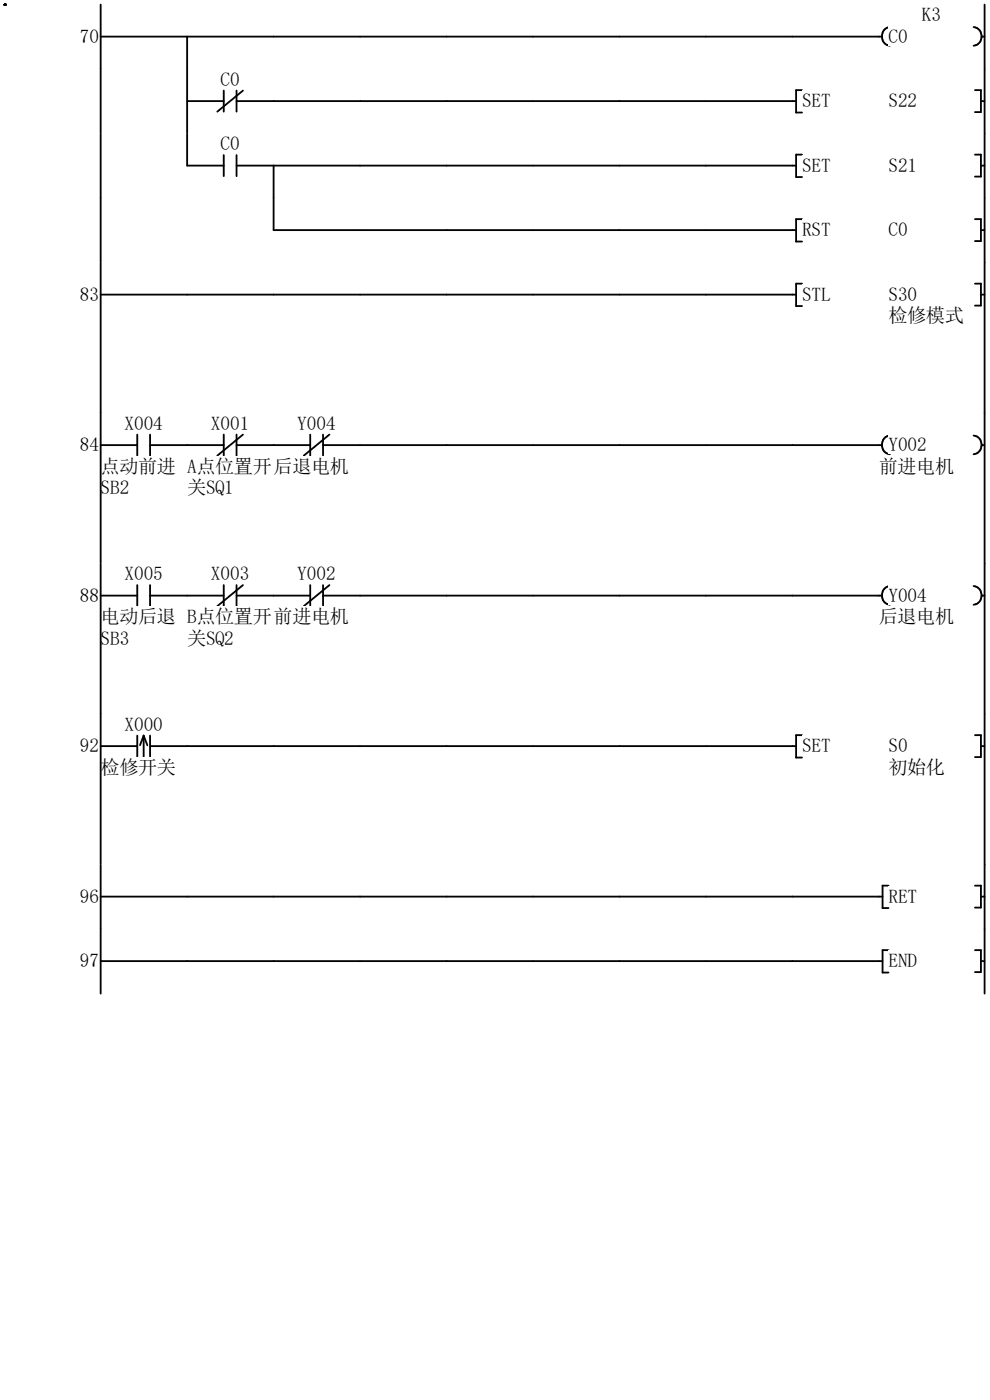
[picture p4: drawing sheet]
<svg xmlns="http://www.w3.org/2000/svg" width="210mm" height="297mm" viewBox="0 0 210 297" stroke-linecap="round" stroke-linejoin="round" font-family="sans-serif">
<path d="M21.4 7.8h165.7M21.4 1v13.7M39.7 7.8v6.9M188.8 5.7a2.02 2.02 0 0 0-1.7 2 2.02 2.02 0 0 0 1.7 2" fill="none" stroke="#070000" stroke-width=".39"/>
<g fill="#fff">
<path d="M195.6 1h4v4.1h-4z"/>
<path d="M188.5 5.5h4v4.2h-4z"/>
</g>
<path d="M206.5 5.7a2.01 2.01 0 0 1 1.8 2 2.01 2.01 0 0 1-1.8 2M208.2 7.8h.7M208.9 1v13.7" fill="none" stroke="#070000" stroke-width=".39"/>
<path d="M1 14.7h207.9v13.7h-207.9z" fill-rule="evenodd" fill="#fff"/>
<path d="M21.4 14.7v13.6" fill="none" stroke="#070000" stroke-width=".39"/>
<path d="M46.8 14.6h4v4.2h-4z" fill="#fff"/>
<path d="M39.7 14.7v13.6M47.5 19.2v4.5M50.2 19.2v4.5M51.5 19.2l-5.4 4.5M170.1 19.1h-1.2v4.8h1.2M39.7 21.4h7.8M50.2 21.4h118.7" fill="none" stroke="#070000" stroke-width=".39"/>
<g fill="#fff">
<path d="M170.1 19.2h6.2v4.1h-6.2z"/>
<path d="M188.5 19.2h6.1v4.1h-6.1z"/>
</g>
<path d="M206.8 19.1h1.3v4.7h-1.3M208.9 14.7v13.6M208.1 21.4h.8" fill="none" stroke="#070000" stroke-width=".39"/>
<path d="M1 28.4h207.9v13.6h-207.9z" fill-rule="evenodd" fill="#fff"/>
<path d="M21.4 28.3v13.7" fill="none" stroke="#070000" stroke-width=".39"/>
<path d="M46.8 28.4h4v4.1h-4z" fill="#fff"/>
<path d="M39.7 28.3v6.8h7.8M47.5 32.9v4.5M50.2 35.1h118.7M50.2 32.9v4.5M58 35.1v6.9M170.1 32.8h-1.2v4.8h1.2" fill="none" stroke="#070000" stroke-width=".39"/>
<g fill="#fff">
<path d="M170.1 32.9h6.2v4.1h-6.2z"/>
<path d="M188.5 32.9h6.1v4.1h-6.1z"/>
</g>
<path d="M206.8 32.8h1.3v4.7h-1.3M208.1 35.1h.8M208.9 28.3v13.7" fill="none" stroke="#070000" stroke-width=".39"/>
<path d="M1 42h207.9v13.7h-207.9z" fill-rule="evenodd" fill="#fff"/>
<path d="M21.4 42v13.7M58 42v6.8h110.9M170.1 46.5h-1.2v4.7h1.2" fill="none" stroke="#070000" stroke-width=".39"/>
<g fill="#fff">
<path d="M170.1 46.6h6.2v4.1h-6.2z"/>
<path d="M188.5 46.6h4.1v4.1h-4.1z"/>
</g>
<path d="M206.8 46.5h1.3v4.6h-1.3M208.1 48.8h.8M208.9 42v13.7" fill="none" stroke="#070000" stroke-width=".39"/>
<path d="M1 55.7h207.9v32h-207.9z" fill-rule="evenodd" fill="#fff"/>
<path d="M17 60.3h4v4.1h-4z" fill="#fff"/>
<path d="M21.4 55.7v31.9M21.4 62.5h147.5M170.1 60.2h-1.2v4.7h1.2" fill="none" stroke="#070000" stroke-width=".39"/>
<g fill="#fff">
<path d="M170.1 60.3h6.2v4.1h-6.2z"/>
<path d="M188.5 60.3h6.1v4.1h-6.1z"/>
<path d="M188.5 64.8h15.9v4.1h-15.9z"/>
</g>
<path d="M208.9 55.7v31.9M206.8 60.2h1.3v4.6h-1.3M208.1 62.5h.8" fill="none" stroke="#070000" stroke-width=".39"/>
<g fill="#fff">
<path d="M1 87.7h185.5v31.9h-185.5z" fill-rule="evenodd"/>
<path d="M186.5 87.7h22.4v31.9h-22.4zM17 92.2h4v4.1h-4z" fill-rule="evenodd"/>
</g>
<path d="M26.4 87.6h8.1v4.1h-8.1z" fill="#fff"/>
<path d="M21.4 94.4h7.7M29.1 92.2v4.5M31.8 94.4h7.9M31.8 92.2v4.5" fill="none" stroke="#070000" stroke-width=".39"/>
<g fill="#fff">
<path d="M21.3 96.8h16v4.1h-16z"/>
<path d="M21.3 101.3h6.2v4.1h-6.2z"/>
</g>
<path d="M21.4 87.6v32" fill="none" stroke="#070000" stroke-width=".39"/>
<path d="M44.7 87.6h8.2v4.1h-8.2z" fill="#fff"/>
<path d="M39.7 94.4h7.8M47.5 92.2v4.5M50.2 94.4h7.8M50.2 92.2v4.5M51.5 92.2l-5.4 4.5" fill="none" stroke="#070000" stroke-width=".39"/>
<g fill="#fff">
<path d="M39.7 96.8h17.9v4.1h-17.9z"/>
<path d="M39.7 101.3h9.9v4.1h-9.9z"/>
<path d="M63.1 87.6h8.1v4.1h-8.1z"/>
</g>
<path d="M58 94.4h7.8M65.8 92.2v4.5M68.5 94.4h7.9M68.5 92.2v4.5M69.9 92.2l-5.5 4.5" fill="none" stroke="#070000" stroke-width=".39"/>
<path d="M58 96.8h16v4.1h-16z" fill="#fff"/>
<path d="M76.4 94.4h110.7M188.8 92.4a2.02 2.02 0 0 0-1.7 2 2.02 2.02 0 0 0 1.7 2" fill="none" stroke="#070000" stroke-width=".39"/>
<path d="M188.5 92.2h8.1v4.1h-8.1z" fill="#fff"/>
<path d="M206.5 92.4a2.01 2.01 0 0 1 1.8 2 2.01 2.01 0 0 1-1.8 2M208.2 94.4h.7" fill="none" stroke="#070000" stroke-width=".39"/>
<path d="M186.4 96.8h16v4.1h-16z" fill="#fff"/>
<path d="M208.9 87.6v32" fill="none" stroke="#070000" stroke-width=".39"/>
<g fill="#fff">
<path d="M1 119.6h185.5v31.9h-185.5z" fill-rule="evenodd"/>
<path d="M186.5 119.6h22.4v31.9h-22.4zM17 124.2h4v4.1h-4z" fill-rule="evenodd"/>
</g>
<path d="M26.4 119.6h8.1v4.1h-8.1z" fill="#fff"/>
<path d="M21.4 126.4h7.7M29.1 124.1v4.5M31.8 126.4h7.9M31.8 124.1v4.5" fill="none" stroke="#070000" stroke-width=".39"/>
<g fill="#fff">
<path d="M21.3 128.7h16v4.1h-16z"/>
<path d="M21.3 133.3h6.2v4.1h-6.2z"/>
</g>
<path d="M21.4 119.6v31.9" fill="none" stroke="#070000" stroke-width=".39"/>
<path d="M44.7 119.6h8.2v4.1h-8.2z" fill="#fff"/>
<path d="M39.7 126.4h7.8M47.5 124.1v4.5M50.2 126.4h7.8M50.2 124.1v4.5M51.5 124.1l-5.4 4.5" fill="none" stroke="#070000" stroke-width=".39"/>
<g fill="#fff">
<path d="M39.7 128.7h17.9v4.1h-17.9z"/>
<path d="M39.7 133.3h9.9v4.1h-9.9z"/>
<path d="M63.1 119.6h8.1v4.1h-8.1z"/>
</g>
<path d="M58 126.4h7.8M65.8 124.1v4.5M68.5 126.4h7.9M68.5 124.1v4.5M69.9 124.1l-5.5 4.5" fill="none" stroke="#070000" stroke-width=".39"/>
<path d="M58 128.7h16v4.1h-16z" fill="#fff"/>
<path d="M76.4 126.4h110.7M188.8 124.3a2.02 2.02 0 0 0-1.7 2 2.02 2.02 0 0 0 1.7 2" fill="none" stroke="#070000" stroke-width=".39"/>
<path d="M188.5 124.2h8.1v4.1h-8.1z" fill="#fff"/>
<path d="M206.5 124.3a2.01 2.01 0 0 1 1.8 2 2.01 2.01 0 0 1-1.8 2M208.2 126.4h.7" fill="none" stroke="#070000" stroke-width=".39"/>
<path d="M186.4 128.7h16v4.1h-16z" fill="#fff"/>
<path d="M208.9 119.6v31.9" fill="none" stroke="#070000" stroke-width=".39"/>
<path d="M1 151.5h207.9v31.9h-207.9z" fill-rule="evenodd" fill="#fff"/>
<g fill="#fff">
<path d="M17 156.1h4v4.1h-4z"/>
<path d="M26.4 151.5h8.1v4.1h-8.1z"/>
</g>
<path d="M21.4 158.3h7.7M29.1 156.1v4.4M30.5 156.1v4.5M30.5 156.1l.8 2M30.5 156.1l-.8 2M31.8 158.3h7.9M31.8 156.1v4.4" fill="none" stroke="#070000" stroke-width=".39"/>
<path d="M21.3 160.6h16v4.1h-16z" fill="#fff"/>
<path d="M21.4 151.5v31.9M39.7 158.3h129.2M170.1 156h-1.2v4.7h1.2" fill="none" stroke="#070000" stroke-width=".39"/>
<g fill="#fff">
<path d="M170.1 156h6.2v4.1h-6.2z"/>
<path d="M188.5 156h4.1v4.1h-4.1z"/>
<path d="M188.5 160.6h11.9v4.1h-11.9z"/>
</g>
<path d="M206.8 156h1.3v4.6h-1.3M208.1 158.3h.8M208.9 151.5v31.9" fill="none" stroke="#070000" stroke-width=".39"/>
<g fill="#fff">
<path d="M1 183.4h185.5v13.7h-185.5z" fill-rule="evenodd"/>
<path d="M186.5 183.4h22.4v13.7h-22.4zM17 188h4v4.1h-4z" fill-rule="evenodd"/>
</g>
<path d="M21.4 190.2h165.8M21.4 183.4v13.7M188.5 187.9h-1.3v4.7h1.3" fill="none" stroke="#070000" stroke-width=".39"/>
<path d="M188.5 188h6.1v4.1h-6.1z" fill="#fff"/>
<path d="M206.8 187.9h1.3v4.6h-1.3M208.1 190.2h.8M208.9 183.4v13.7" fill="none" stroke="#070000" stroke-width=".39"/>
<g fill="#fff">
<path d="M1 197.1h185.5v13.7h-185.5z" fill-rule="evenodd"/>
<path d="M186.5 197.1h22.4v13.7h-22.4zM17 201.7h4v4.1h-4z" fill-rule="evenodd"/>
</g>
<path d="M21.4 197.1v13.7M21.4 203.9h165.8M188.5 201.6h-1.3v4.7h1.3" fill="none" stroke="#070000" stroke-width=".39"/>
<path d="M188.5 201.7h6.1v4.1h-6.1z" fill="#fff"/>
<path d="M208.9 197.1v13.7M206.8 201.6h1.3v4.6h-1.3M208.1 203.9h.8" fill="none" stroke="#070000" stroke-width=".39"/>
<circle cx="1" cy="1" r=".19" fill="#070000"/>
<g font-size="4.1">
<text x="195.6" y="4.5">K3</text>
<text x="17" y="9.1">70</text>
<text x="188.5" y="9.1">C0</text>
<text x="46.8" y="18.2">C0</text>
<text x="170.1" y="22.7">SET</text>
<text x="188.5" y="22.7">S22</text>
<text x="46.8" y="31.9">C0</text>
<text x="170.1" y="36.4">SET</text>
<text x="188.5" y="36.4">S21</text>
<text x="170.1" y="50.1">RST</text>
<text x="188.5" y="50.1">C0</text>
<text x="17" y="63.8">83</text>
<text x="170.1" y="63.8">STL</text>
<text x="188.5" y="63.8">S30</text>
<text x="188.5" y="68.3">检修模式</text>
<text x="17" y="95.7">84</text>
<text x="26.4" y="91.1">X004</text>
<text x="44.8" y="91.1">X001</text>
<text x="63.1" y="91.1">Y004</text>
<text x="188.5" y="95.7">Y002</text>
<text x="21.3" y="100.3">点动前进</text>
<text x="39.7" y="100.3">A点位置开</text>
<text x="58" y="100.3">后退电机</text>
<text x="186.4" y="100.3">前进电机</text>
<text x="21.3" y="104.8">SB2</text>
<text x="39.7" y="104.8">关SQ1</text>
<text x="26.4" y="123.1">X005</text>
<text x="44.8" y="123.1">X003</text>
<text x="63.1" y="123.1">Y002</text>
<text x="17" y="127.7">88</text>
<text x="188.5" y="127.7">Y004</text>
<text x="21.3" y="132.2">电动后退</text>
<text x="21.3" y="136.8">SB3</text>
<text x="39.7" y="132.2">B点位置开</text>
<text x="39.7" y="136.8">关SQ2</text>
<text x="58" y="132.2">前进电机</text>
<text x="186.4" y="132.2">后退电机</text>
<text x="26.4" y="155">X000</text>
<text x="17" y="159.6">92</text>
<text x="170.1" y="159.6">SET</text>
<text x="188.5" y="159.6">S0</text>
<text x="21.3" y="164.1">检修开关</text>
<text x="188.5" y="164.1">初始化</text>
<text x="17" y="191.5">96</text>
<text x="188.5" y="191.5">RET</text>
<text x="17" y="205.2">97</text>
<text x="188.5" y="205.2">END</text>
</g>
</svg>
